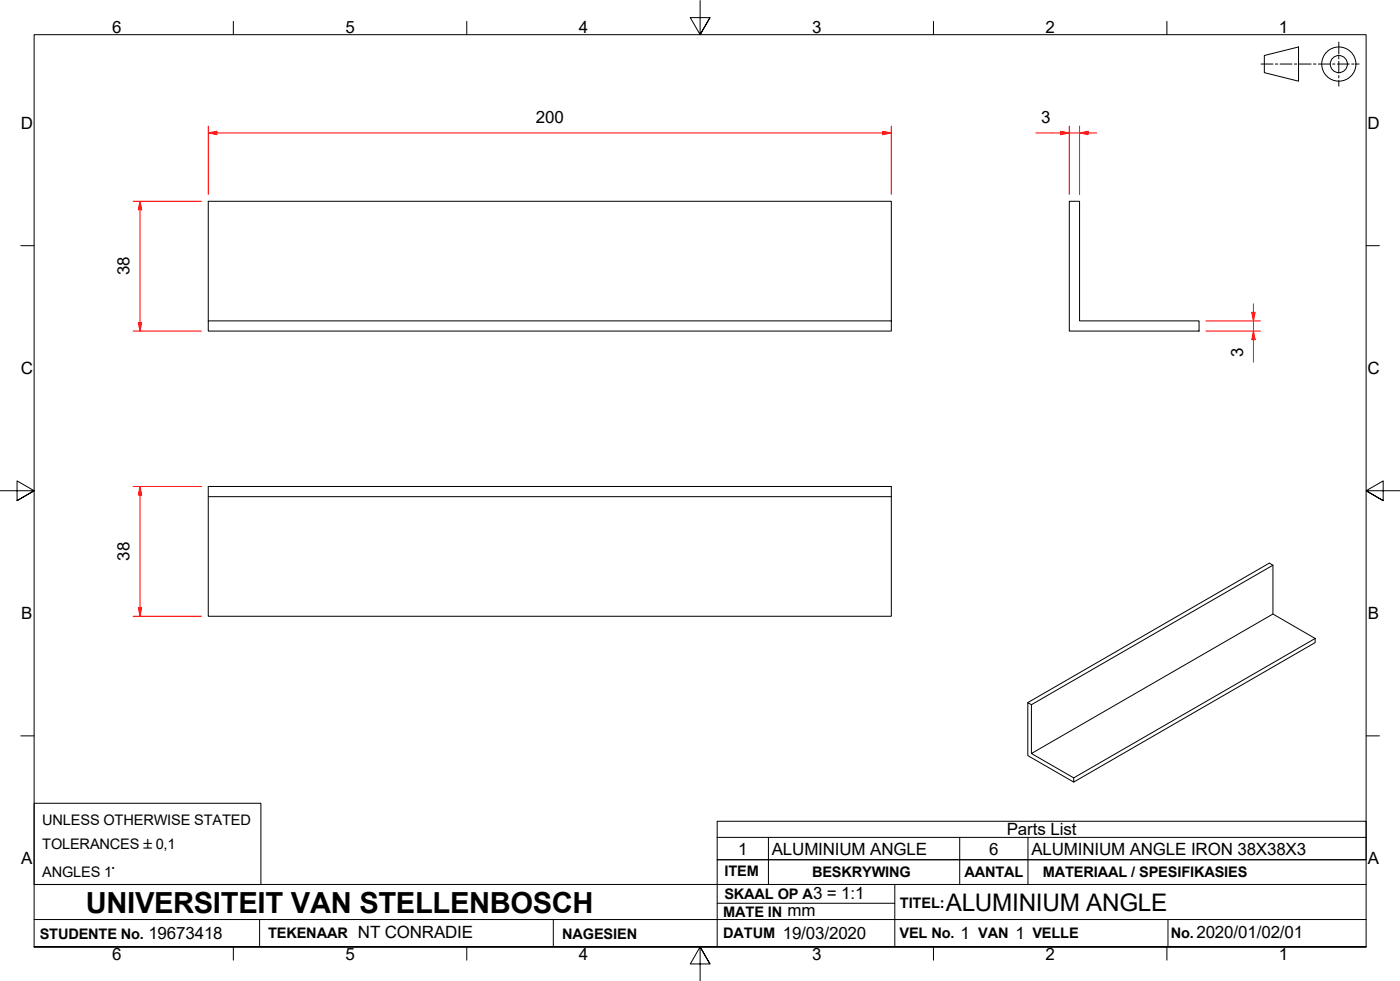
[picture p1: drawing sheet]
<svg xmlns="http://www.w3.org/2000/svg" width="410mm" height="287mm" viewBox="0 0 410 287" stroke-linecap="round" stroke-linejoin="round" font-family="sans-serif">
<!-- layer: Visible Edges(ISO) -->
<path d="M313.1 58.9h3v35h35v3h-38zM61 93.9h200v3h-200zM61 93.9v-35h200v35M61 142.4h200v38h-200zM61 145.4h200M372.7 179.7v-14.2l-1-.7-70.8 40.9M372.7 165.5l-70.7 40.8M385.1 186.9v1.2l-70.7 40.8v-1.2M302 220.6l70.7-40.9 12.4 7.2-70.7 40.8zM302 220.6v-14.3l-1.1-.6v15.5l13.5 7.7" fill="none" stroke="#000" stroke-width=".29"/>
<!-- layer: Symbols(ISO) -->
<path d="M210 245.1v-4.7h190v4.7M210 245.1v6.6h190v-6.6M210 245.1h190M225 245.1v6.6M281 245.1v6.6M301 245.1v6.6" fill="none" stroke="#000" stroke-width=".29"/>
<!-- layer: Border_0 -->
<g fill="none" stroke="#000" stroke-width=".29">
<path d="M68.3 6.3v3.9M136.7 6.3v3.9M205 .2v10l-2.9-5h5.8l-2.9 5 2.9-5M273.3 6.3v3.9M341.7 6.3v3.9M6.1 71.9h3.9M400 71.9h3.9M0 143.7h10l-5-2.9v5.8l5-2.9-5 2.9M410 143.7h-10l5-2.9v5.8l-5-2.9 5 2.9M6.1 215.4h3.9M400 215.4h3.9M10 277.2v-267h390v267h-390h390"/>
<path d="M68.3 277.2v3.9M136.7 277.2v3.9M273.3 277.2v3.9M341.7 277.2v3.9M207.9 282.2l-2.9-5 2.9 5h-5.8l2.9-5v10"/>
</g>
<!-- layer: Sketch Geometry(ISO) -->
<path d="M10 258.9h390M225 251.7v7.2M262 258.9v18.3M281 251.7v7.2M301 251.7v7.2M400 251.7h-190v25.5M10 277.2h390M10 269.2h390M76 269.2v8M162 269.2v8M210 264.4h52M342 269.2v8" fill="none" stroke="#000" stroke-width=".29"/>
<!-- layer: Dimensions(ISO) -->
<path d="M258.5 38.9h2.5" fill="none" stroke="#f00" stroke-width=".29"/>
<path d="M258.5 38.4l2.5 .5-2.5 .5z" fill-rule="evenodd" fill="#f00"/>
<path d="M61 38.9h2.5M258.5 38.4l2.5 .5-2.5 .5z" fill="none" stroke="#f00" stroke-width=".29"/>
<path d="M61 38.9l2.5-.5v1z" fill-rule="evenodd" fill="#f00"/>
<path d="M61 38.9l2.5-.5v1zM61 36.9v20M63.5 38.9h195M261 36.9v20M41 58.9v2.5" fill="none" stroke="#f00" stroke-width=".29"/>
<path d="M41 58.9l.5 2.5h-1z" fill-rule="evenodd" fill="#f00"/>
<path d="M41 58.9l.5 2.5h-1zM41 94.4v2.5" fill="none" stroke="#f00" stroke-width=".29"/>
<path d="M40.5 94.4h1l-.5 2.5z" fill-rule="evenodd" fill="#f00"/>
<path d="M39 58.9h20M41 61.4v33M39 96.9h20M40.5 94.4h1l-.5 2.5zM41 142.4v2.5" fill="none" stroke="#f00" stroke-width=".29"/>
<path d="M41 142.4l.5 2.5h-1z" fill-rule="evenodd" fill="#f00"/>
<path d="M41 142.4l.5 2.5h-1zM41 177.9v2.5" fill="none" stroke="#f00" stroke-width=".29"/>
<path d="M40.5 177.9h1l-.5 2.5z" fill-rule="evenodd" fill="#f00"/>
<path d="M316.1 38.9h2.5M39 142.4h20M41 144.9v33M40.5 177.9h1l-.5 2.5zM39 180.4h20" fill="none" stroke="#f00" stroke-width=".29"/>
<path d="M316.1 38.9l2.5-.5v1z" fill-rule="evenodd" fill="#f00"/>
<path d="M310.6 38.9h2.5M316.1 38.9l2.5-.5v1z" fill="none" stroke="#f00" stroke-width=".29"/>
<path d="M310.6 38.4l2.5 .5-2.5 .5z" fill-rule="evenodd" fill="#f00"/>
<path d="M303.3 38.9h7.3M310.6 38.4l2.5 .5-2.5 .5zM313.1 38.9h3M313.1 36.9v20M316.1 36.9v20M318.6 38.9h2.5M367 91.4v2.5" fill="none" stroke="#f00" stroke-width=".29"/>
<path d="M366.5 91.4h1l-.5 2.5z" fill-rule="evenodd" fill="#f00"/>
<path d="M366.5 91.4h1l-.5 2.5zM367 96.9v2.5" fill="none" stroke="#f00" stroke-width=".29"/>
<path d="M367 96.9l.5 2.5h-1z" fill-rule="evenodd" fill="#f00"/>
<path d="M353.1 96.9h15.9M353.1 93.9h15.9M367 96.9l.5 2.5h-1zM367 88.9v2.5M367 93.9v3M367 99.4v6.6" fill="none" stroke="#f00" stroke-width=".29"/>
<!-- layer: Sketch Geometry(ISO) -->
<g fill="none" stroke="#000" stroke-width=".29">
<path d="M369.2 18.7h3.5M370.2 16.2l10-2.4v10l-10-2.5zM373.4 18.7h.7M374.8 18.7h3.5M379 18.7h.7M380.4 18.7h3.5M384.6 18.7h.7M386 18.7h3.5M390.2 18.7h.7M391.6 18.7h3.5M392 12.3v3.5M392 16.5v.7"/>
<path d="M392 17.9v3.5M395.8 18.7h.7M397.2 18.7h.8M392 22.1v.7M392 23.5v1.7M10 235.1h66.4v23.8h-66.4z"/>
<circle cx="392" cy="18.8" r="5"/>
<circle cx="392" cy="18.8" r="2.51"/>
</g>
<text font-size="8.5" x="25.1" y="267.1">UNIVERSITEIT VAN STELLENBOSCH</text>
<text font-size="7.1" x="276.9" y="266.6">ALUMINIUM ANGLE</text>
<g font-size="5">
<text x="32.8" y="9.8">6</text>
<text x="101.1" y="9.8">5</text>
<text x="169.5" y="9.8">4</text>
<text x="237.8" y="9.8">3</text>
<text x="306.1" y="9.8">2</text>
<text x="374.5" y="9.8">1</text>
<text x="156.9" y="35.9">200</text>
<text x="304.8" y="35.9">3</text>
<text x="6.1" y="37.8">D</text>
<text x="400.4" y="37.8">D</text>
<text x="37.9" y="80.6" transform="rotate(-90 37.9 80.6)">38</text>
<text x="364" y="104.5" transform="rotate(-90 364 104.5)">3</text>
<text x="6.1" y="109.5">C</text>
<text x="400.4" y="109.5">C</text>
<text x="37.9" y="164.1" transform="rotate(-90 37.9 164.1)">38</text>
<text x="6.2" y="181.3">B</text>
<text x="400.5" y="181.3">B</text>
<text x="294.8" y="244.5">Parts List</text>
<text x="216.1" y="250.2">1</text>
<text x="226" y="250.2">ALUMINIUM ANGLE</text>
<text x="289.6" y="250.2">6</text>
<text x="302" y="250.2">ALUMINIUM ANGLE IRON 38X38X3</text>
<text x="6.2" y="253">A</text>
<text x="400.5" y="253">A</text>
<text x="238.1" y="263.2">3 = 1:1</text>
<text x="230.6" y="268.2">mm</text>
<text x="43.4" y="275">19673418</text>
<text x="104.8" y="274.5">NT CONRADIE</text>
<text x="229.2" y="274.8">19/03/2020</text>
<text x="281.2" y="274.7">1</text>
<text x="297.4" y="274.8">1</text>
<text x="350.3" y="274.7">2020/01/02/01</text>
<text x="32.8" y="281.1">6</text>
<text x="101.1" y="281.1">5</text>
<text x="169.5" y="281.1">4</text>
<text x="237.8" y="281.1">3</text>
<text x="306.1" y="281.1">2</text>
<text x="374.5" y="281.1">1</text>
</g>
<g font-size="4.3">
<text x="12.4" y="241.5">UNLESS OTHERWISE STATED</text>
<text x="12.4" y="248.5">TOLERANCES ±0,1</text>
<text x="12.4" y="256.6">ANGLES 1°</text>
<text x="212.2" y="256.5">ITEM</text>
<text x="237.8" y="256.7">BESKRYWING</text>
<text x="282.4" y="256.9">AANTAL</text>
<text x="305.4" y="256.9">MATERIAAL / SPESIFIKASIES</text>
<text x="212.1" y="263">SKAAL OP A</text>
<text x="211.8" y="268.4">MATE IN</text>
<text x="263.5" y="265.7">TITEL:</text>
<text x="11.6" y="274.8">STUDENTE No.</text>
<text x="78.5" y="274.6">TEKENAAR</text>
<text x="164.6" y="274.8">NAGESIEN</text>
<text x="211.8" y="274.6">DATUM</text>
<text x="263.4" y="274.5">VEL No.</text>
<text x="286.4" y="274.5">VAN</text>
<text x="302.3" y="274.5">VELLE</text>
<text x="342.8" y="274.5">No.</text>
</g>
</svg>
